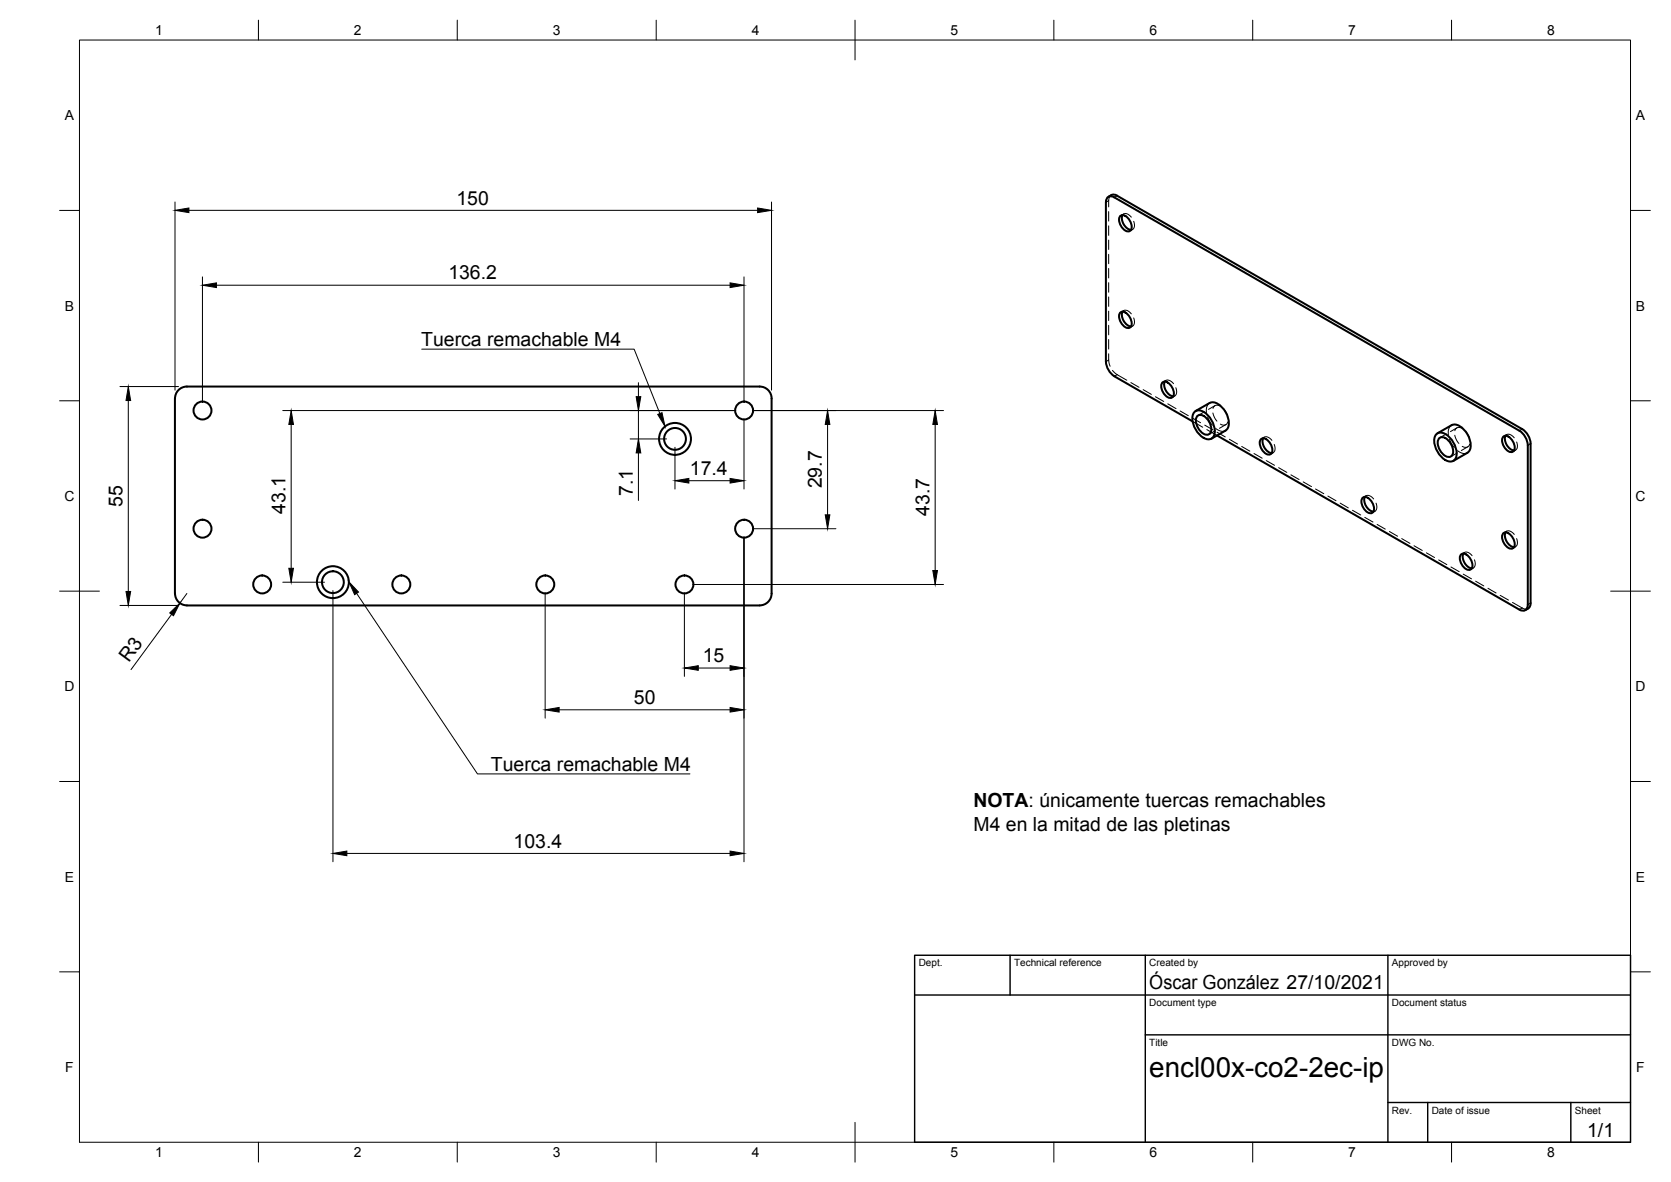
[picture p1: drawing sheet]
<svg xmlns="http://www.w3.org/2000/svg" width="420mm" height="297mm" viewBox="0 0 420 297" stroke-linecap="round" stroke-linejoin="round" font-family="sans-serif">
<!-- layer: Visible -->
<g fill="none" stroke="#000" stroke-width=".51">
<path d="M280.9 49.2l102.3 59 1.2 1.5 .5 1.8v40.1a1.46 1.46 0 0 1-.7 1.3M280.9 49.2a1.7 1.7 0 0 0-2.2 .3M281.6 54.4a1.41 1.41 0 0 1 2.2 .6l.3 .5a1.99 1.99 0 0 1 0 2.6 2.52 2.52 0 0 1-2.7-2.4zM282.2 54.1a3 3 0 0 0 2.2 3.7M281.6 78.7a1.41 1.41 0 0 1 2.2 .6l.3 .4a1.99 1.99 0 0 1 0 2.6 2.52 2.52 0 0 1-2.7-2.3zM282.2 78.3a3 3 0 0 0 2.2 3.7M45.1 97.8l1.2-.6 .7-.1h144a2.99 2.99 0 0 1 3 3v49a3 3 0 0 1-3 3.1l-144-.1a2.99 2.99 0 0 1-3-3v-49a2.99 2.99 0 0 1 1.1-2.3zM292.2 96.2a1.41 1.41 0 0 1 2.2 .6l.3 .5a1.99 1.99 0 0 1 0 2.6 2.52 2.52 0 0 1-2.7-2.3zM292.9 95.9a3 3 0 0 0 2.1 3.7M299.8 105.9l-19.6-11.4-.9-.7-1-1.7-.2-1.2v-40.1a1.3 1.3 0 0 1 .6-1.3 1.3 1.3 0 0 1 1.5 .1l102.3 59 1.2 1.5 .4 1.8 .1 40.1M300.4 103.5a2.53 2.53 0 0 1 3.3 .9 5.2 5.2 0 0 1 1.5 5.3 1.94 1.94 0 0 1-3.1-.1 5.5 5.5 0 0 1-2-5.7zM301 104.7a1.66 1.66 0 0 1 2.5 .5l.7 1a2.32 2.32 0 0 1-.2 2.9 2.51 2.51 0 0 1-2.9-1.8 2.91 2.91 0 0 1-.1-2.6z"/>
<path d="M304.1 101.3l-3.5 2M304.2 101.3a3.5 3.5 0 0 1 4 2.3 3.5 3.5 0 0 1 0 4.6l-3.6 2M306 109.4l76 43.8a1.29 1.29 0 0 0 1.5 .1 1.29 1.29 0 0 0 .6-1.3M317 110.5a1.41 1.41 0 0 1 2.1 .6l.4 .4a1.99 1.99 0 0 1 0 2.7 2.52 2.52 0 0 1-2.7-2.4zM317.6 110.1a3 3 0 0 0 2.1 3.8M361.2 109a2.53 2.53 0 0 1 3.3 1 5.2 5.2 0 0 1 1.5 5.2 1.94 1.94 0 0 1-3.1 0 5.5 5.5 0 0 1-2-5.7zM361.4 108.9l3.6-2a3.5 3.5 0 0 1 4 2.3 3.5 3.5 0 0 1 0 4.6M361.8 110.3a1.66 1.66 0 0 1 2.5 .5l.7 1a2.32 2.32 0 0 1-.2 2.9 2.51 2.51 0 0 1-2.9-1.8 2.91 2.91 0 0 1-.1-2.6zM369 113.8l-3.6 2M377.9 109.8a1.41 1.41 0 0 1 2.2 .6l.3 .5a1.99 1.99 0 0 1 0 2.6 2.52 2.52 0 0 1-2.7-2.3zM378.6 109.5a3 3 0 0 0 2.1 3.7M342.5 125.2a1.41 1.41 0 0 1 2.2 .6l.3 .5a1.99 1.99 0 0 1 0 2.6 2.52 2.52 0 0 1-2.6-2.4z"/>
<path d="M343.2 124.9a3 3 0 0 0 2.1 3.7M367.3 139.5a1.41 1.41 0 0 1 2.2 .6l.3 .4a1.99 1.99 0 0 1 0 2.6 2.52 2.52 0 0 1-2.7-2.3zM367.9 139.1a3 3 0 0 0 2.2 3.7M377.9 134.1a1.41 1.41 0 0 1 2.2 .6l.3 .5a1.99 1.99 0 0 1 0 2.6 2.52 2.52 0 0 1-2.7-2.4zM378.6 133.8a3 3 0 0 0 2.1 3.7M384.2 152.9l-.7 .4"/>
<circle cx="50.9" cy="103.2" r="2.25"/>
<circle cx="169.7" cy="110.3" r="2.74"/>
<circle cx="169.7" cy="110.3" r="4"/>
<circle cx="187.1" cy="103.2" r="2.25"/>
<circle cx="50.9" cy="132.9" r="2.25"/>
<circle cx="187.1" cy="132.9" r="2.25"/>
<circle cx="65.9" cy="146.9" r="2.25"/>
<circle cx="83.7" cy="146.3" r="2.74"/>
<circle cx="83.7" cy="146.3" r="4"/>
<circle cx="100.9" cy="146.9" r="2.25"/>
<circle cx="137.1" cy="146.9" r="2.25"/>
<circle cx="172.1" cy="146.9" r="2.25"/>
</g>
<!-- layer: Hidden -->
<g fill="none" stroke="#000" stroke-width=".25">
<path d="M278.8 53.2v2.4M278.8 56.8v2.3M279.4 49.1l-.5 .6-.1 2.3M282.2 54.1a1.25 1.25 0 0 1 2.1 .3l.2 .2M282.5 53.8l-.7 .4M284.8 57.7l-.7 .4M285.1 55.6a1.4 1.4 0 0 1-.7 2.2M278.8 60.3v2.4M278.8 63.9v2.4M278.8 67.5v2.4M278.8 71v2.4M278.8 74.6v2.4"/>
<path d="M278.8 78.2v2.4M282.2 78.3a1.35 1.35 0 0 1 2.3 .6M282.5 78l-.7 .5M285.1 79.9a1.4 1.4 0 0 1-.7 2.1M278.8 88.9v2l.3 1.1M278.8 81.8v2.3M278.8 85.3v2.4M279.7 93.1l.9 .8 2.7 1.7M284.4 96.1l2 1.2M284.8 81.9l-.7 .4M287.4 97.9l2.1 1.2M290.5 99.7l2.1 1.2"/>
<path d="M292.9 95.9a1.33 1.33 0 0 1 2.2 .5M293.2 95.6l-.8 .4M295.4 99.5l-.7 .4M295.7 97.4a1.4 1.4 0 0 1-.7 2.2M293.6 101.5l2.1 1.2M296.7 103.3l2.1 1.2M299.8 105.1l2.1 1.1M299.8 105.9l2.6 1.5M302.9 103.5l-1.7 .9M302.9 106.8l2.1 1.2M303.4 108l2.6 1.4M303.6 104.8l1.2 2.1"/>
<path d="M304.1 101.3l-.4 .4-.3 .8v1.2M305 103.8l.4 1.1 .6 .9M305.5 101.9l-1.6 1M305.6 108.2l-1.6 1M305.7 107.7l1.4 .7 1-.2M306 108.6l2.1 1.2M306.9 102.1a1.13 1.13 0 0 0-1.9 .5M307.7 102.8l.7 .9 .3 1.2M308.2 106.7l-1.6 .9M308.7 106a1.13 1.13 0 0 1-1.8 .6M309.1 110.4l2.1 1.2M312.2 112.2l2.1 1.2"/>
<path d="M315.3 114l2.1 1.2M317.6 110.2a1.25 1.25 0 0 1 2.1 .3l.1 .2M317.9 109.9l-.7 .4M318.4 115.7l2.1 1.2M320.1 113.8l-.7 .4M320.4 111.7a1.42 1.42 0 0 1-.7 2.2M321.5 117.5l2.1 1.2M324.6 119.3l2 1.2M363.7 109.1l-1.6 .9M364.5 110.4l1.1 2M365 106.9l-.7 .8-.1 1.5M365.8 109.4l.4 1.1 .6 .9"/>
<path d="M366.3 107.5l-1.6 1M366.4 113.8l-1.6 1M366.5 113.3l1.4 .7 1.1-.2M367.7 107.7a1.13 1.13 0 0 0-1.9 .5M368.5 108.4l.7 .9 .3 1.2M369 112.3l-1.6 .9M369.5 111.6a1.13 1.13 0 0 1-1.8 .6M378.5 109.5a1.25 1.25 0 0 1 2.1 .3l.1 .2M378.8 109.2l-.7 .4M381.1 113.1l-.7 .4M381.3 111.1a1.42 1.42 0 0 1-.6 2.1M327.7 121.1l2.1 1.2"/>
<path d="M330.8 122.9l2 1.2M333.9 124.7l2 1.1M337 126.4l2 1.2M340.1 128.2l2 1.2M343.2 130l2 1.2M343.2 124.9a1.33 1.33 0 0 1 2.2 .5M343.5 124.6l-.7 .4M345.7 128.5l-.7 .4M346 126.4a1.41 1.41 0 0 1-.7 2.2M346.3 131.8l2 1.2M349.4 133.6l2 1.2M352.4 135.3l2.1 1.3"/>
<path d="M355.5 137.1l2.1 1.2M358.6 138.9l2.1 1.2M367.9 139.1a1.25 1.25 0 0 1 2.1 .4l.1 .1M368.2 138.8l-.7 .4M378.5 133.8a1.25 1.25 0 0 1 2.1 .3l.1 .2M378.8 133.5l-.7 .4M381.1 137.4l-.7 .4M381.3 135.3a1.42 1.42 0 0 1-.6 2.2M361.7 140.7l2.1 1.2M364.8 142.5l2.1 1.2M367.9 144.3l2.1 1.2M370.5 142.7l-.7 .4"/>
<path d="M370.7 140.7a1.41 1.41 0 0 1-.6 2.1M371 146.1l2.1 1.1M374.1 147.8l2.1 1.2M377.2 149.6l2.1 1.2M380.3 151.4l2.8 1.6 .6 .1 .5-.2"/>
</g>
<!-- layer: Hidden Narrow -->
<path d="M278.8 50.4l-.7 .4M278.8 90.5l-.7 .4M280.9 94.2l-.7 .4M382.7 152.8l-.7 .4" fill="none" stroke="#000" stroke-width=".25"/>
<!-- layer: Visible Narrow -->
<path d="M280.9 49.2l-.7 .4M382.7 107.8l-.7 .4M384.9 111.5l-.7 .4M384.9 151.6l-.7 .4" fill="none" stroke="#000" stroke-width=".25"/>
<!-- layer: Border -->
<g fill="none" stroke="#000" stroke-width=".25">
<path d="M20 10.1h390v276.9h-390zM65 5.1v5M115 5.1v5M165 5.1v5M215 5.1v10M265 5.1v5M315 5.1v5M365 5.1v5M15 52.9h5M410 52.9h5M15 100.7h5M410 100.7h5"/>
<path d="M15 148.6h10M405 148.6h10M15 196.4h5M410 196.4h5M15 244.2h5M410 244.2h5M65 287v5M115 287v5M165 287v5M215 282.1v9.9M265 287v5M315 287v5"/>
<path d="M365 287v5"/>
</g>
<!-- layer: TitleBlock -->
<path d="M230 240.1h180v46.9h-180zM230 250h180M254 240.1v9.9M288 240.1v46.9M349 240.1v46.9M288 260.1h122M349 277.1h61M359 277.1v9.9M395 277.1v9.9" fill="none" stroke="#000" stroke-width=".36"/>
<!-- layer: Annotations -->
<path d="M165.4 104.1l1.1-.4 .7 3.5zM87.7 146.2l2.4 2.6-.9 .6z" fill="#000" stroke="#000" stroke-width=".25"/>
<path d="M106 87.7h53.4l6.5 16.2M89.7 149.1l30.4 45.4h53.4" fill="none" stroke="#000" stroke-width=".25"/>
<!-- layer: Dimensions -->
<g fill="none" stroke="#000" stroke-width=".25">
<path d="M44 50.8v47.3M47.5 52.9h143M194 50.8v47.3M50.9 69.6v31.5M54.4 71.7h129.2M187.1 69.6v31.5M30.2 97.1h14.7M160.5 96.2v3.5M32.3 100.7v47.9M71.1 103.2h113.9M73.2 106.7v36.1M158.4 110.3h9.2"/>
<path d="M160.5 103.2v7.1M160.5 113.8v12M169.7 112.4v10.5M187.1 105.3v17.6M189.2 103.2h48M208.1 106.7v22.7M235.1 106.7v36.7M173.2 120.8h10.4M187.1 135v81.6M189.2 132.9h21M30.2 152.2h14.7M43.2 154.4l-10.3 13.9"/>
<path d="M47 149.1l-1.8 2.5M71.1 146.3h10.5M83.7 148.4v68.2M137.1 149v31.5M172.1 149v21M174.2 146.9h63M140.6 178.4h43M175.6 167.9h8M87.2 214.5h96.4"/>
</g>
<g fill="#000" stroke="#000" stroke-width=".25">
<path d="M44 52.9l3.5-.6v1.1zM190.5 52.3l3.5 .6-3.5 .5zM50.9 71.7l3.5-.6v1.2zM183.6 71.1l3.5 .6-3.5 .6zM160 99.7h1.1l-.6 3.5zM32.3 97.1l.6 3.6h-1.2zM73.2 103.2l.6 3.5h-1.2zM160.5 110.3l.6 3.5h-1.1zM208.1 103.2l.6 3.5h-1.2zM235.1 103.2l.6 3.5h-1.2zM169.7 120.8l3.5-.6v1.2zM183.6 120.2l3.5 .6-3.5 .6z"/>
<path d="M207.5 129.4h1.2l-.6 3.5zM31.7 148.6h1.2l-.6 3.6zM42.7 154l2.5-2.4-1.6 3.1zM72.6 142.8h1.2l-.6 3.5zM234.5 143.4h1.2l-.6 3.5zM137.1 178.4l3.5-.6v1.2zM172.1 167.9l3.5-.6v1.2zM183.6 167.3l3.5 .6-3.5 .6zM183.6 177.8l3.5 .6-3.5 .6zM83.7 214.5l3.5-.6v1.1zM183.6 213.9l3.5 .6-3.5 .5z"/>
</g>
<text font-size="7" x="289" y="270.6">encl00x-co2-2ec-ip</text>
<g font-size="4.9">
<text x="114.8" y="51.4">150</text>
<text x="112.7" y="70.2">136.2</text>
<text x="105.9" y="87">Tuerca remachable M4</text>
<text x="173.5" y="119.4">17.4</text>
<text x="159.1" y="124.6" transform="rotate(-90 159.1 124.6)">7.1</text>
<text x="206.6" y="122.8" transform="rotate(-90 206.6 122.8)">29.7</text>
<text x="30.8" y="127.4" transform="rotate(-90 30.8 127.4)">55</text>
<text x="71.8" y="129.1" transform="rotate(-90 71.8 129.1)">43.1</text>
<text x="233.7" y="129.7" transform="rotate(-90 233.7 129.7)">43.7</text>
<text x="32.4" y="166.6" transform="rotate(-54 32.4 166.6)">R3</text>
<text x="176.7" y="166.4">15</text>
<text x="159.4" y="176.9">50</text>
<text x="123.4" y="193.8">Tuerca remachable M4</text>
<text x="244.8" y="202.9">NOTA: únicamente tuercas remachables</text>
<text x="244.8" y="208.7">M4 en la mitad de las pletinas</text>
<text x="129.1" y="213">103.4</text>
<text x="289" y="248.5">Óscar González 27/10/2021</text>
<text x="399.1" y="285.7">1/1</text>
</g>
<g font-size="3.5">
<text x="39" y="8.8">1</text>
<text x="89" y="8.8">2</text>
<text x="139" y="8.8">3</text>
<text x="189" y="8.8">4</text>
<text x="239" y="8.8">5</text>
<text x="289" y="8.8">6</text>
<text x="339" y="8.8">7</text>
<text x="389" y="8.8">8</text>
<text x="16.3" y="30.2">A</text>
<text x="411.3" y="30.2">A</text>
<text x="16.3" y="78">B</text>
<text x="411.3" y="78">B</text>
<text x="16.2" y="125.9">C</text>
<text x="411.2" y="125.9">C</text>
<text x="16.2" y="173.7">D</text>
<text x="411.2" y="173.7">D</text>
<text x="16.3" y="221.6">E</text>
<text x="411.3" y="221.6">E</text>
<text x="16.4" y="269.4">F</text>
<text x="411.4" y="269.4">F</text>
<text x="39" y="290.8">1</text>
<text x="89" y="290.8">2</text>
<text x="139" y="290.8">3</text>
<text x="189" y="290.8">4</text>
<text x="239" y="290.8">5</text>
<text x="289" y="290.8">6</text>
<text x="339" y="290.8">7</text>
<text x="389" y="290.8">8</text>
</g>
<g font-size="2.5">
<text x="231" y="242.9">Dept.</text>
<text x="255" y="242.9">Technical reference</text>
<text x="289" y="242.9">Created by</text>
<text x="350" y="242.9">Approved by</text>
<text x="289" y="252.8">Document type</text>
<text x="350" y="252.8">Document status</text>
<text x="289" y="262.9">Title</text>
<text x="350" y="262.9">DWG No.</text>
<text x="350" y="279.9">Rev.</text>
<text x="360" y="279.9">Date of issue</text>
<text x="396" y="279.9">Sheet</text>
</g>
</svg>
